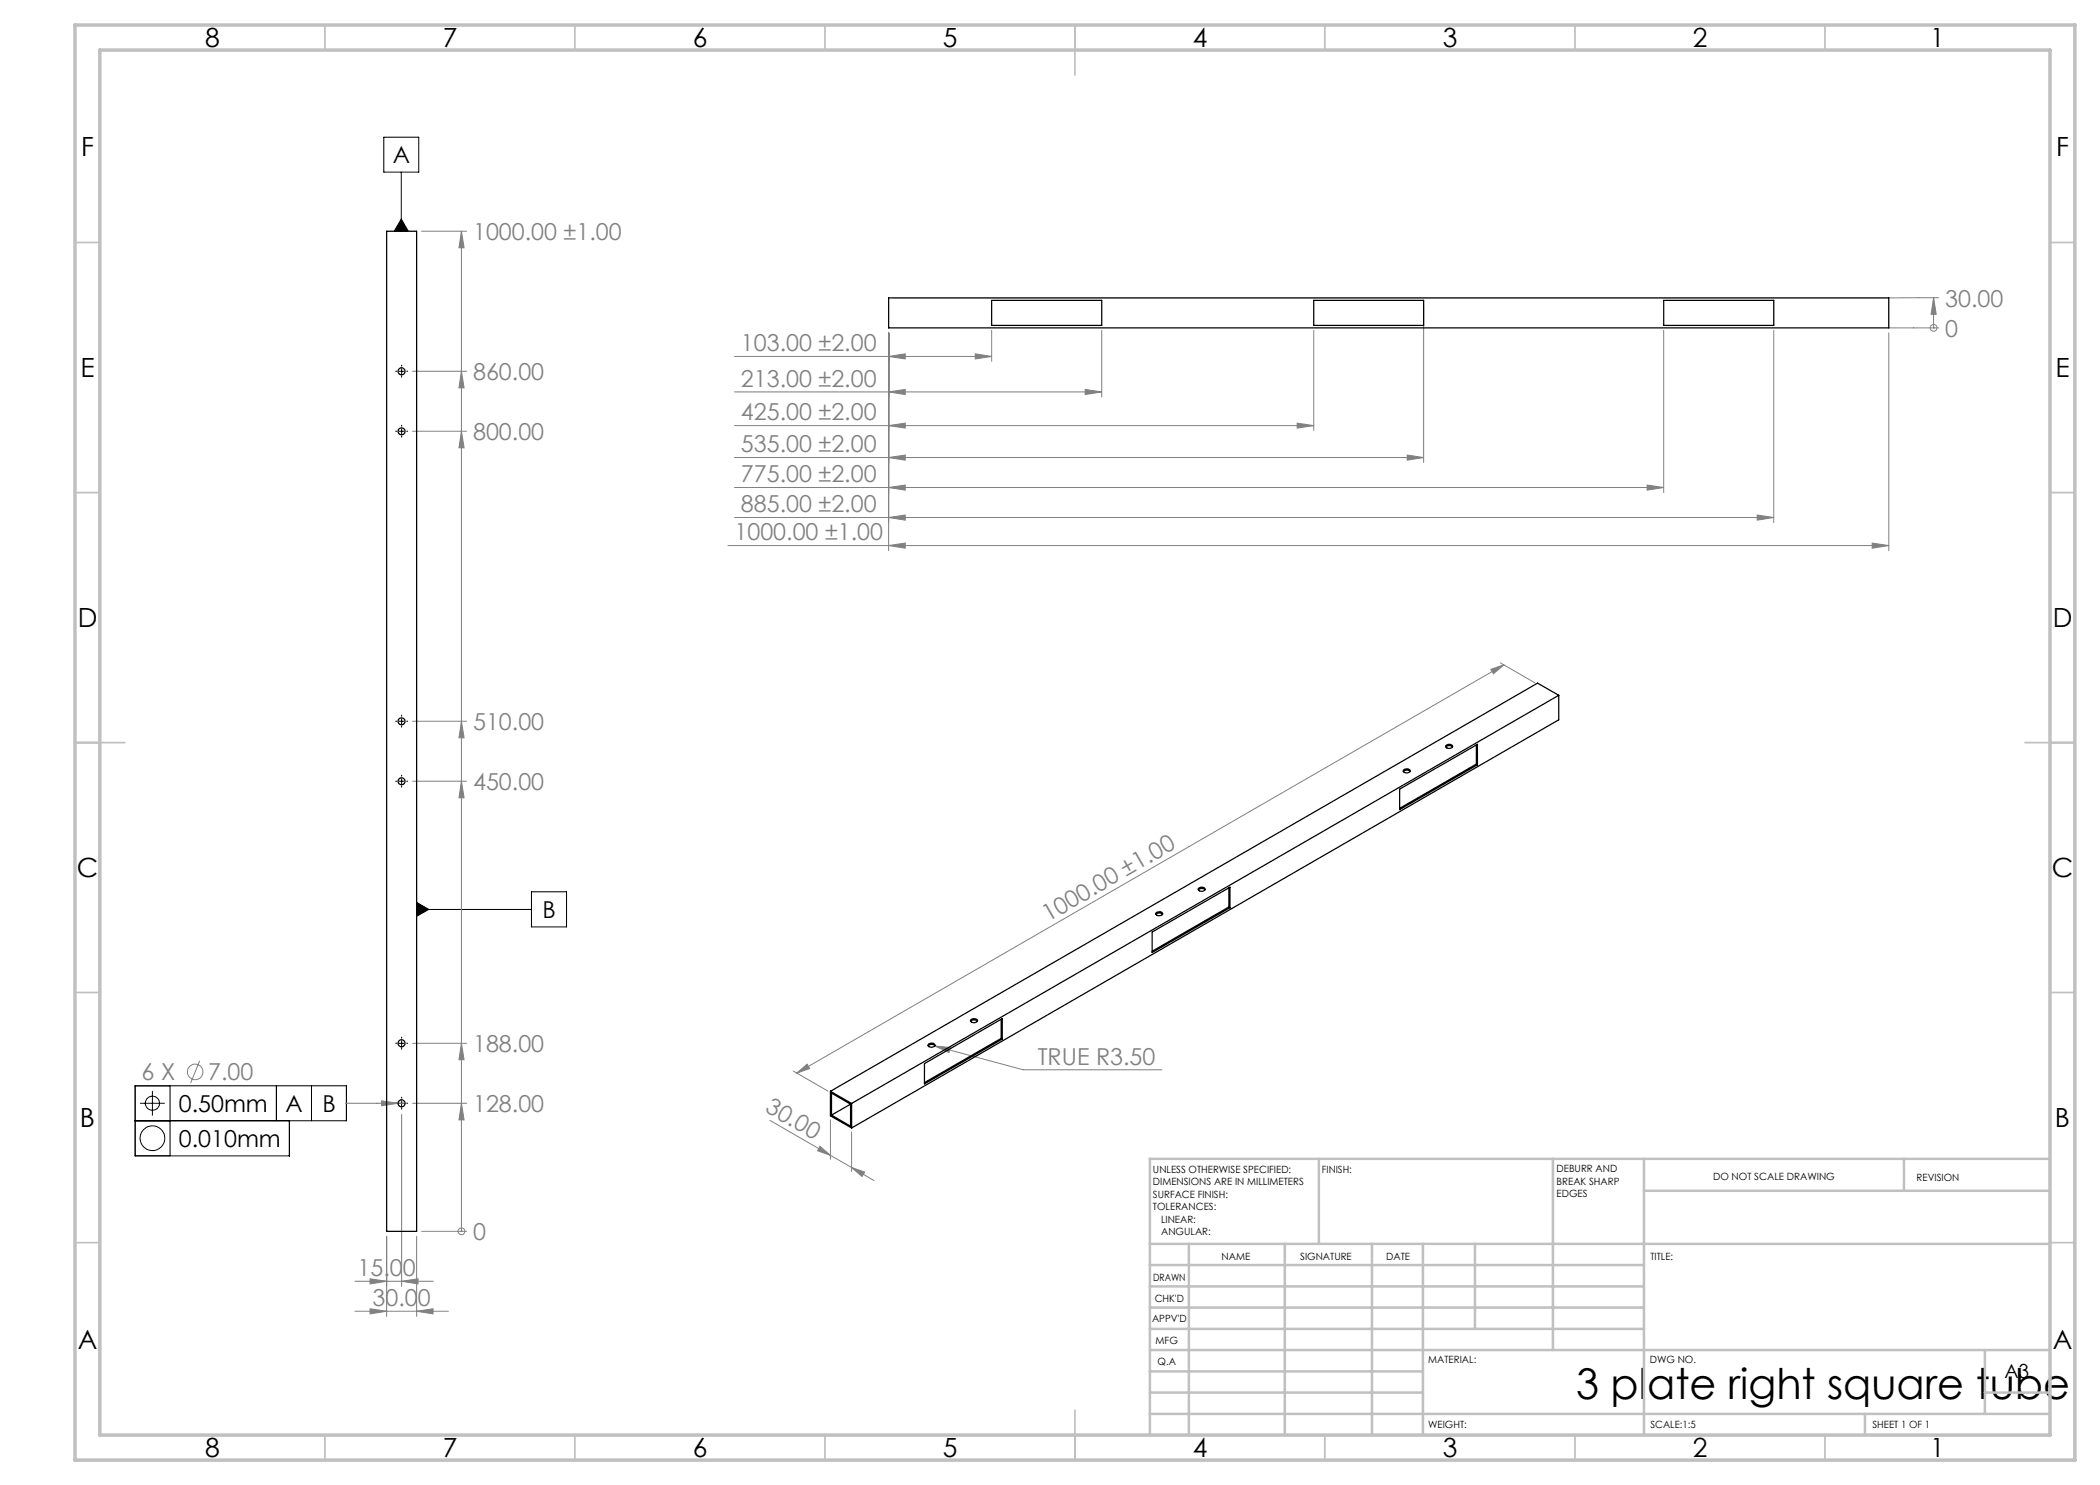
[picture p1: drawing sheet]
<svg xmlns="http://www.w3.org/2000/svg" width="420mm" height="297mm" viewBox="0 0 420 297" stroke-linecap="round" stroke-linejoin="round" font-family="sans-serif">
<g fill="none" stroke="#808080" stroke-width=".2">
<path d="M84.3 46.2h9M92.3 46.2v200.1M92.3 46.2l.5 3.4h-1zM386.7 59.5l.5 3.4h-1zM386.7 59.5v6.1M387.7 59.5l-208.9 .1M82.5 74.3h10.8M92.3 74.3l.5 3.3h-1zM146.9 71.3h51.4M146.9 78.4h73.4M177.7 71.3l3.3-.5v1zM177.7 78.4l3.3-.5v1z"/>
<path d="M177.7 66.6v43.5M195.1 70.8l3.2 .5-3.2 .5zM198.3 66.1v6.2M217 77.9l3.3 .5-3.3 .5zM220.3 66.1v13.3M262.7 66.1v20M284.7 61.1v31.4M332.7 66.1v32.4M354.8 66.1v38.4M377.8 65.6h9.9M377.8 66.6v43.5M386.7 65.6h.1"/>
<path d="M82.5 86.3h10.8M92.3 86.3l.5 3.3h-1zM146.9 85.1h115.8M146.9 91.5h137.8M146.9 97.5h185.8M177.7 85.1l3.3-.5v1zM177.7 91.5l3.3-.5v1zM177.7 97.5l3.3-.5v1zM259.4 84.6l3.3 .5-3.3 .5zM281.4 91l3.3 .5-3.3 .5zM329.4 97l3.3 .5-3.3 .5zM145.6 109.1h232.2"/>
<path d="M146.9 103.5h207.9M177.7 103.5l3.3-.5v1zM177.7 109.1l3.3-.5v1zM351.4 103l3.4 .5-3.4 .5zM374.4 108.6l3.4 .5-3.4 .5zM298.2 133.9l2.6-.9-2.1 1.8zM300.1 132.6l6.9 4M300.8 133l-141.5 81.6M82.5 144.2h10.8M82.5 156.2h10.8M92.3 144.2l.5 3.4h-1zM92.3 156.2l.5 3.4h-1z"/>
<path d="M39.9 212.2l-1.8 4.4M82.5 208.7h10.8M92.3 208.7l.5 3.2h-1zM158.6 214.2l7 4M159.3 214.6l2.1-1.8 .5 .9zM186.9 209.2l3.2 .3-.3 1zM186.9 209.2l17.7 4.8h27.8M69.1 220.7h11.9M76.3 220.2l3.3 .5-3.3 .5zM80.3 222.8v34.5M82.5 220.7h10.8M92.3 220.7l.5 3.3h-1z"/>
<path d="M154 224.1l12.1 7M164 229.3l2.1 1.8-2.6-1zM166.1 224v7.9M166.1 231.1l4.2 2.4M170.3 233.5l2.6 .9-.5 .9zM170.3 226.4v7.9M170.3 233.5l4.5 2.6M71 256.3h15.7M74 255.8l3.3 .5-3.3 .5zM77.3 247.3v16M80.3 256.3l3.3-.5v1zM83.3 247.3v16"/>
<path d="M84.3 246.3h9M92.3 246.3h.1M71 262.3h18.7M74 261.8l3.3 .5-3.3 .5zM83.3 262.3l3.3-.5v1z"/>
<circle cx="386.7" cy="65.6" r=".67"/>
<circle cx="39.1" cy="214.4" r="1.55"/>
<circle cx="92.3" cy="246.3" r=".68"/>
</g>
<g fill="none" stroke="#000" stroke-width=".2">
<path d="M76.8 27.4h6.9v7h-6.9zM80.3 34.4v11.8M80.3 43.8l1.4 2.4h-2.9zM79.8 74.3h1M80.3 73.8v1M79.8 86.3h1M80.3 85.8v.9M79.8 144.2h1M79.8 156.2h1M80.3 143.8v.9M80.3 155.7v1.1M106.3 178.4h7v7h-7z"/>
<path d="M83.3 181.9h23M83.3 180.5l2.5 1.4-2.5 1.4zM30.5 218.2v4.9M34 217.2v14M55.3 217.2v7M62.3 217.2v7M79.8 208.7h1M80.3 208.2v1M27 224.2h42.3v-7h-42.3v14h30.9v-7M28 220.7h4.9M79.8 220.7h1M80.3 220.2v1"/>
<circle cx="30.5" cy="227.6" r="2.48"/>
<circle cx="30.5" cy="220.6" r="1.41"/>
</g>
<g fill="none" stroke="#000" stroke-width=".2" stroke-dasharray="15.2 1.3 1.3 1.3">
<path d="M79.3 74.2h-.2M80.3 73.2v-.2M80.3 75.2v.2M81.3 74.2h.2M79.3 86.2h-.2M80.3 85.2v-.2M80.3 87.2v.2M81.3 86.2h.2M79.3 144.2h-.2M79.3 156.2h-.2M80.3 143.2v-.2M80.3 145.2v.2"/>
<path d="M80.3 155.2v-.2M80.3 157.2v.2M81.3 144.2h.2M81.3 156.2h.2M79.3 208.6h-.2M80.3 207.6v-.2M80.3 209.6v.2M80.3 219.6v-.2M81.3 208.6h.2M79.3 220.6h-.2M80.3 221.6v.2M81.3 220.6h.2"/>
</g>
<g fill="none" stroke="#c0c0c0" stroke-width=".35">
<path d="M65 5v5M115 5v5M165 5v5M215 5v10M265 5v5M315 5v5M365 5v5M15 48.5h5M410 48.5h5M15 98.5h5M410 98.5h5M15 148.5h10"/>
<path d="M405 148.5h10M15 198.5h5M410 198.5h5M15 248.5h5M410 248.5h5M65 287v5M115 287v5M165 287v5M215 282v10M265 287v5M315 287v5M365 287v5"/>
</g>
<g fill="none" stroke="#c0c0c0" stroke-width=".5">
<path d="M263.8 231.8v17M310.6 231.8v38.2M328.8 231.8v55.2M328.8 238.2h81.2M380.8 231.8v6.4M410 231.8h-180v55.2M230 248.8h180M230 257.3h98.8M230 253h98.8M237.8 248.8v38.2M257 248.8v38.2M274.4 248.8v38.2"/>
<path d="M284.6 248.8v38.2M295 248.8v17M230 265.8h98.8M230 261.5h98.8M230 278.5h54.6M230 274.3h54.6M230 270h180M397 278.5h13M397 270v12.8M230 282.8h180M373 282.8v4.2"/>
</g>
<path d="M15 5h400v287h-400zM20 10h390v277h-390z" fill="none" stroke="#c0c0c0" stroke-width=".7"/>
<path d="M80.3 43.8l1.4 2.4h-2.9zM83.3 180.5l2.5 1.4-2.5 1.4z" fill="#000"/>
<g fill="#808080">
<path d="M92.3 74.3l.5 3.3h-1zM92.3 86.3l.5 3.3h-1zM92.3 144.2l.5 3.4h-1zM92.3 156.2l.5 3.4h-1zM92.3 208.7l.5 3.2h-1zM92.3 220.7l.5 3.3h-1zM92.3 46.2l.5 3.4h-1zM386.7 59.5l.5 3.4h-1z"/>
<path d="M186.9 209.2l2.9 1.3 .3-1zM74 255.8l3.3 .5-3.3 .5zM80.3 256.3l3.3-.5v1zM74 261.8l3.3 .5-3.3 .5zM83.3 262.3l3.3-.5v1zM76.3 220.2v1l3.3-.5zM177.7 71.3l3.3-.5v1zM195.1 70.8l3.2 .5-3.2 .5zM177.7 78.4l3.3-.5v1zM217 77.9l3.3 .5-3.3 .5zM177.7 85.1l3.3-.5v1zM259.4 84.6l3.3 .5-3.3 .5zM177.7 91.5l3.3-.5v1zM281.4 91l3.3 .5-3.3 .5zM177.7 97.5l3.3-.5v1zM329.4 97l3.3 .5-3.3 .5zM177.7 103.5l3.3-.5v1zM351.4 103l3.4 .5-3.4 .5zM177.7 109.1l3.3-.5v1zM374.4 108.6l3.4 .5-3.4 .5z"/>
<path d="M159.3 214.6l2.1-1.8 .5 .9zM298.2 133.9l2.6-.9-2.1 1.8z"/>
<path d="M164 229.3l2.1 1.8-2.6-1zM170.3 233.5l2.6 .9-.5 .9z"/>
</g>
<g fill="none" stroke="#000" stroke-width=".25">
<path d="M77.3 46.2h6v200.1h-6zM177.7 59.6h200.1v6h-200.1zM198.3 60.1h22v5h-22zM262.7 60.1h22v5h-22zM332.7 60.1h22.1v5h-22.1zM311.7 139.1v4.9l-141.4 81.6M311.7 139.1l-141.4 81.6M311.7 139.1l-4.2-2.5-141.4 81.7M279.9 157.8l15.6-8.9v4.1l-15.6 8.9zM280.7 154.3a.94 .94 0 0 1 1.3 0M280.7 153.9a.75 .75 0 0 1 1.3 .4 .78 .78 0 0 1-1.3-.2zM289.1 149.2a.83 .83 0 0 1 1.4 .1 .76 .76 0 0 1-.7 .4 .76 .76 0 0 1-.7-.5z"/>
<path d="M289.2 149.4a.94 .94 0 0 1 1.3 0M295.3 152.8l.2 .2M295.3 152.8l-15.4 8.9M295.3 149v3.8M239.7 178a.9 .9 0 0 1 1.3 0M239.7 177.7a.8 .8 0 0 1 1.3 .2 .76 .76 0 0 1-.7 .4 .76 .76 0 0 1-.7-.5zM245.8 177.5v3.9M230.4 186.4l15.6-9v4.1l-15.6 9zM231.2 182.9a.94 .94 0 0 1 1.3 0M231.2 182.5a.83 .83 0 0 1 1.4 .3 .76 .76 0 0 1-.8 .4 .76 .76 0 0 1-.6-.5zM245.8 181.4l.2 .1M245.8 181.4l-15.4 8.8"/>
<path d="M166.1 218.3l4.2 2.4M166.1 218.3v4.9l4.2 2.4M184.9 212.7l15.5-9v4.1l-15.5 9zM185.6 209.2a.94 .94 0 0 1 1.4 0M185.7 208.8a.72 .72 0 0 1 .8-.2 .72 .72 0 0 1 .5 .6 .8 .8 0 0 1-1.4-.3zM194.1 204a.86 .86 0 0 1 1.4 .1 .78 .78 0 0 1-.7 .4 .78 .78 0 0 1-.7-.5zM194.1 204.3a.94 .94 0 0 1 1.4 0M200.2 207.7l-15.3 8.8M200.2 207.7l.2 .1M200.2 203.9v3.8M170.1 220.8v4.4l-3.8-2.2M170.1 220.8l-3.8-2.2v4.4"/>
<path d="M170.1 220.8l-3.8 2.2M170.3 220.7v4.9"/>
<circle cx="80.3" cy="74.3" r=".7"/>
<circle cx="80.3" cy="86.3" r=".7"/>
<circle cx="80.3" cy="156.3" r=".7"/>
<circle cx="80.3" cy="144.3" r=".7"/>
<circle cx="80.3" cy="208.7" r=".71"/>
<circle cx="80.3" cy="220.7" r=".7"/>
</g>
<text font-size="8.5" x="315.2" y="279.7">3 plate right square tube</text>
<g font-size="5.3">
<text x="41" y="9.5">8</text>
<text x="88.5" y="9.5">7</text>
<text x="138.5" y="9.5">6</text>
<text x="188.5" y="9.5">5</text>
<text x="238.5" y="9.5">4</text>
<text x="288.5" y="9.5">3</text>
<text x="338.5" y="9.5">2</text>
<text x="386" y="9.5">1</text>
<text x="16.2" y="31.2">F</text>
<text x="411.2" y="31.2">F</text>
<text x="16.1" y="75.5">E</text>
<text x="411.1" y="75.5">E</text>
<text x="15.5" y="125.5">D</text>
<text x="410.5" y="125.5">D</text>
<text x="15.4" y="175.5">C</text>
<text x="410.4" y="175.5">C</text>
<text x="16" y="225.5">B</text>
<text x="411" y="225.5">B</text>
<text x="15.5" y="269.7">A</text>
<text x="410.5" y="269.7">A</text>
<text x="41" y="291.5">8</text>
<text x="88.5" y="291.5">7</text>
<text x="138.5" y="291.5">6</text>
<text x="188.5" y="291.5">5</text>
<text x="238.5" y="291.5">4</text>
<text x="288.5" y="291.5">3</text>
<text x="338.5" y="291.5">2</text>
<text x="386" y="291.5">1</text>
</g>
<g font-size="4.7">
<text x="78.6" y="32.7">A</text>
<text x="108.5" y="183.6">B</text>
<text x="35.8" y="222.4">0.50mm</text>
<text x="57.1" y="222.4">A</text>
<text x="64.5" y="222.4">B</text>
<text x="35.8" y="229.4">0.010mm</text>
</g>
<g font-size="4.7" fill="#808080">
<text x="94.6" y="48">1000.00 ±1.00</text>
<text x="389.1" y="61.3">30.00</text>
<text x="148.2" y="70.2">103.00 ±2.00</text>
<text x="389.1" y="67.3">0</text>
<text x="94.6" y="76">860.00</text>
<text x="148.2" y="77.4">213.00 ±2.00</text>
<text x="94.6" y="88">800.00</text>
<text x="148.2" y="84.1">425.00 ±2.00</text>
<text x="148.2" y="90.5">535.00 ±2.00</text>
<text x="148.2" y="96.5">775.00 ±2.00</text>
<text x="148.2" y="102.5">885.00 ±2.00</text>
<text x="146.9" y="108.1">1000.00 ±1.00</text>
<text x="94.6" y="146">510.00</text>
<text x="94.6" y="158">450.00</text>
<text x="209.6" y="184.4" transform="rotate(-30 209.6 184.4)">1000.00 ±1.00</text>
<text x="94.6" y="210.4">188.00</text>
<text x="207.5" y="212.9">TRUE R3.50</text>
<text x="28.3" y="216.1">6 X</text>
<text x="41.6" y="216.1">7.00</text>
<text x="94.6" y="222.4">128.00</text>
<text x="152.8" y="222.2" transform="rotate(30 152.8 222.2)">30.00</text>
<text x="94.6" y="248">0</text>
<text x="71.5" y="255.2">15.00</text>
<text x="74.5" y="261.2">30.00</text>
</g>
<text font-size="3.9" x="400.9" y="275.5">A3</text>
<g font-size="2">
<text x="230.6" y="234.6">UNLESS OTHERWISE SPECIFIED:</text>
<text x="230.6" y="237.1">DIMENSIONS ARE IN MILLIMETERS</text>
<text x="230.6" y="239.6">SURFACE FINISH:</text>
<text x="264.4" y="234.6">FINISH:</text>
<text x="311.3" y="234.5">DEBURR AND</text>
<text x="311.3" y="237">BREAK SHARP</text>
<text x="311.3" y="239.5">EDGES</text>
<text x="342.6" y="236">DO NOT SCALE DRAWING</text>
<text x="383.3" y="236.2">REVISION</text>
<text x="230.6" y="242.1">TOLERANCES:</text>
<text x="232.2" y="244.6">LINEAR:</text>
<text x="232.2" y="247.1">ANGULAR:</text>
<text x="244.3" y="252">NAME</text>
<text x="260" y="251.9">SIGNATURE</text>
<text x="277.2" y="251.9">DATE</text>
<text x="330.1" y="251.9">TITLE:</text>
<text x="230.6" y="256.1">DRAWN</text>
<text x="230.9" y="260.3">CHK'D</text>
<text x="230.4" y="264.4">APPV'D</text>
<text x="231.1" y="268.8">MFG</text>
<text x="231.5" y="273">Q.A</text>
<text x="285.6" y="272.5">MATERIAL:</text>
<text x="330" y="272.5">DWG NO.</text>
<text x="285.6" y="285.5">WEIGHT:</text>
<text x="330.1" y="285.6">SCALE:1:5</text>
<text x="374.5" y="285.6">SHEET 1 OF 1</text>
</g>
</svg>
